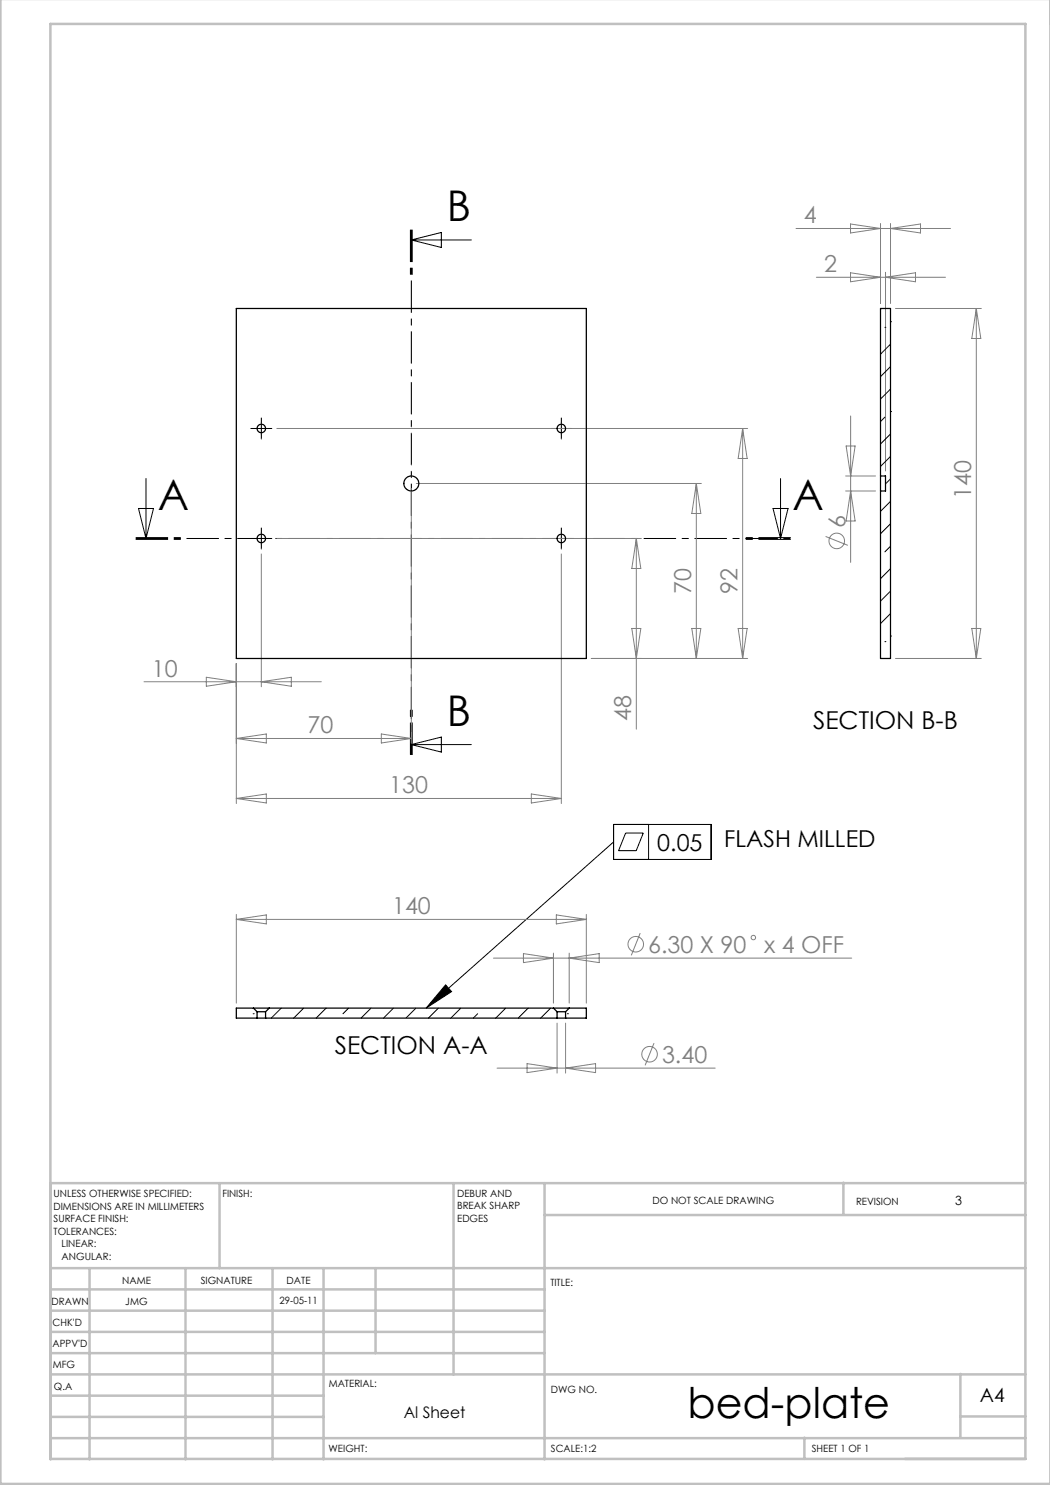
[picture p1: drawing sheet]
<svg xmlns="http://www.w3.org/2000/svg" width="210mm" height="297mm" viewBox="0 0 210 297" stroke-linecap="round" stroke-linejoin="round" font-family="sans-serif">
<g fill="none" stroke="#808080" stroke-width=".2">
<path d="M159.2 45.7h30.9M163.3 55.5h25.8M170.1 44.8l6 .9-6 .9zM170.1 54.6l6 .9-6 .9zM176.1 44.7v16M177.1 54.5v39.7M177.1 55.5l6-.9v1.8zM178.1 44.7v16M178.1 45.7l6-.9v1.8zM179.1 61.7h17.2M195.3 61.7v70M195.3 61.7l.9 6h-1.8z"/>
<path d="M55.4 85.7h94.1M82.3 97.7v51M83.3 96.7h57M139.3 96.7v35M139.3 96.7l.9 6h-1.8zM148.5 85.7v46M148.5 85.7l.9 6h-1.8zM169.1 95.2h6M169.1 98.2h6M169.2 89.2h1.8l-.9 6zM170.1 83.2v29.3M170.1 98.2l.9 6h-1.8z"/>
<path d="M52.3 110.8v26.6M55.4 107.7h72.9M112.3 110.8v49.9M127.3 107.7v38.1M127.3 107.7l.9 6h-1.8zM165.1 107.3l4.5 1.8M28.8 136.4h35.5M41.3 135.5l6 .9-6 .9zM47.3 132.7v28M52.3 136.4l6-.9v1.8zM118.3 131.7h31.2M126.4 125.7h1.8l-.9 6z"/>
<path d="M138.4 125.7h1.8l-.9 6zM147.6 125.7h1.8l-.9 6zM179.1 131.7h17.2M194.4 125.7h1.8l-.9 6zM47.3 159.7h65M47.3 159.7l6-.9v1.8zM47.3 147.7l6-.9v1.8zM47.3 147.7h35M76.3 146.8l6 .9-6 .9zM106.3 158.8l6 .9-6 .9zM47.3 182.9v17.7M47.3 183.9l6-.9v1.8z"/>
<path d="M47.3 183.9h70M98.7 191.6h71.6M104.7 190.7l6 .9-6 .9zM110.7 190.6v10M111.3 183l6 .9-6 .9zM113.8 190.6v10M113.8 191.6l6-.9v1.8zM117.3 182.9v17.7M128 186.6l-1.7 4.5M99.4 213.6h43.6M105.4 212.7l6 .9-6 .9zM111.4 204.6v10"/>
<path d="M113.1 204.6v10M113.1 213.6l6-.9v1.8zM130.8 208.6l-1.8 4.5"/>
<circle cx="167.3" cy="108.2" r="1.56"/>
<circle cx="127.2" cy="188.8" r="1.56"/>
<circle cx="150.7" cy="187.5" r=".44"/>
<circle cx="129.9" cy="210.8" r="1.56"/>
</g>
<g fill="none" stroke="#000" stroke-width=".2">
<path d="M82.3 48h12M82.3 48l6-1.5v3zM176.3 61.7l-.2 .2M177 65.5h.1M178.1 64.3h.1M178.1 68.8l-2 2M178.1 77.8l-2 2M178.1 73.3l-2 2M29.2 95.7v12M51 85.7h2.5M52.3 84.4v2.5M111 85.7h2.5"/>
<path d="M112.3 84.4v2.5M156.1 95.7v12M177 83.4l-.9 .9M178.1 82.3h.1M178.1 86.8l-2 2M178.1 95.8l-1 1M178.1 91.3l-2 2M27.7 101.7h3l-1.5 6zM51 107.7h2.5M52.3 106.4v2.5M111 107.7h2.5M112.3 106.4v2.5"/>
<path d="M154.6 101.7h3l-1.5 6zM178.1 104.8l-2 2M178.1 113.7l-2 2M178.1 100.3l-2 2M178.1 109.2l-1.1 1.2M178.1 118.2l-2 2M177 128.3h.1M178.1 127.2h.1M178.1 122.7l-2 2M82.3 148.9l6-1.5v3zM82.3 148.9h12M122.7 164.9h19.6v7h-19.6z"/>
<path d="M122.7 168.4l-37.5 33.2M125.1 166.6h3.6l-1.5 3.5h-3.5zM129.7 164.9v7M89.1 197l1.2 1.3-5.1 3.3zM50.6 202.7h.1M56.2 201.6l-2 2M60.7 201.6l-2 2M65.2 201.6l-2 2M69.7 201.6l-1.1 1.1M74.2 201.6l-2 2M78.7 201.6l-2 2M83.2 201.6l-2 2"/>
<path d="M87.7 201.6l-2 2M92.2 201.6l-2 2M95.5 202.7l-.8 .9M101.1 201.6l-2 2M105.6 201.6l-2 2M110.1 201.6l-2 2M113.5 202.7h.1M117.3 203.5l-.2 .1"/>
</g>
<g fill="none" stroke="#000" stroke-width=".2" stroke-dasharray="15.2 1.3 1.3 1.3">
<path d="M51 85.7h-.8M52.3 84.4v-.8M52.3 86.9v.9M53.5 85.7h.9M111 85.7h-.8M112.3 84.4v-.8M112.3 86.9v.9M113.5 85.7h.9M51 107.7h-.8M52.3 106.4v-.8M52.3 108.9v.9M53.5 107.7h.9"/>
<path d="M111 107.7h-.8M112.3 106.4v-.8M112.3 108.9v.9M113.5 107.7h.9"/>
</g>
<path d="M82.1 46v10M82.3 46v104.9M82.4 46v10M27.2 107.7h130.9M27.2 107.9h10M27.2 107.5h10M158.1 107.9h-10M158.1 107.5h-10M82.1 150.9v-10M82.4 150.9v-10" fill="none" stroke="#000" stroke-width=".2" stroke-dasharray="6.3 1.3 1.3 1.3"/>
<g fill="none" stroke="#c0c0c0" stroke-width=".5">
<path d="M.1 -.1v296.9h210M10.1 236.6h195M43.9 236.6v17M90.7 236.6v38.3M108.9 236.6v55.3M168.7 236.5v6.4M10.1 257.9h98.8M10.1 253.6h195M17.9 253.6v38.3M37.1 253.6v38.3M54.5 253.6v38.3M64.7 253.6v38.3"/>
<path d="M75.1 253.6v17M108.9 243h96.2M10.1 270.6h98.8M10.1 266.4h98.8M10.1 262.1h98.8M10.1 279.1h54.6M10.1 274.9h195M192.1 274.8v12.7M10.1 291.8h195v-287h-195v287.1M10.1 283.4h54.6M10.1 287.6h195M160.9 287.5v4.3"/>
<path d="M192.1 283.3h13"/>
</g>
<path d="M89.1 197l1.2 1.3-5.1 3.3z" fill="#000"/>
<g fill="none" stroke="#000" stroke-width=".25">
<path d="M47.3 61.7h70v70h-70zM176.1 95.2v3M176.1 95.2v-33.5h2v70h-2v-33.5M176.1 95.2h1v3h-1M50.7 201.6h3.1M50.7 201.6h-3.4v2h4.1M50.7 201.6l.7 .7M51.4 202.3h1.7M51.4 203.6h1.7M51.4 202.3v1.3M53.1 203.6h58.3M53.1 202.3v1.3"/>
<path d="M53.8 201.6h56.9M53.8 201.6l-.7 .7M110.7 201.6h3.1M110.7 201.6l.7 .7M111.4 202.3h1.7M111.4 203.6h1.7M111.4 202.3v1.3M113.1 202.3v1.3M113.8 201.6h3.5v2h-4.2M113.8 201.6l-.7 .7"/>
<circle cx="52.3" cy="85.7" r=".85"/>
<circle cx="82.3" cy="96.7" r="1.5"/>
<circle cx="112.3" cy="85.7" r=".85"/>
<circle cx="52.3" cy="107.7" r=".85"/>
<circle cx="112.3" cy="107.7" r=".85"/>
</g>
<g font-size="8.5">
<text x="89.4" y="44.2">B</text>
<text x="31.6" y="102">A</text>
<text x="158.5" y="102">A</text>
<text x="89.4" y="145.1">B</text>
<text x="137.5" y="283.5">bed-plate</text>
</g>
<g font-size="4.9">
<text x="162.6" y="145.7">SECTION B-B</text>
<text x="67" y="210.9">SECTION A-A</text>
</g>
<g font-size="4.7" fill="#808080">
<text x="160.8" y="44.7">4</text>
<text x="164.9" y="54.4">2</text>
<text x="194.2" y="99.7" transform="rotate(-90 194.2 99.7)">140</text>
<text x="169.1" y="105.7" transform="rotate(-90 169.1 105.7)">6</text>
<text x="138.2" y="118.7" transform="rotate(-90 138.2 118.7)">70</text>
<text x="147.5" y="118.7" transform="rotate(-90 147.5 118.7)">92</text>
<text x="30.4" y="135.3">10</text>
<text x="61.5" y="146.7">70</text>
<text x="126.3" y="144.2" transform="rotate(-90 126.3 144.2)">48</text>
<text x="77.9" y="158.7">130</text>
<text x="78.4" y="182.9">140</text>
<text x="129.6" y="190.6">6.30 X 90</text>
<text x="152.8" y="190.6">x 4 OFF</text>
<text x="132.4" y="212.6">3.40</text>
</g>
<g font-size="4.7">
<text x="131.5" y="170.2">0.05</text>
<text x="144.8" y="169.5">FLASH MILLED</text>
</g>
<text font-size="3.9" x="196" y="280.4">A4</text>
<text font-size="3.2" x="80.8" y="283.6">Al Sheet</text>
<text font-size="2.5" x="191.1" y="240.9">3</text>
<g font-size="2">
<text x="10.7" y="239.5">UNLESS OTHERWISE SPECIFIED:</text>
<text x="44.5" y="239.5">FINISH:</text>
<text x="91.4" y="239.4">DEBUR AND</text>
<text x="10.7" y="242">DIMENSIONS ARE IN MILLIMETERS</text>
<text x="10.7" y="244.5">SURFACE FINISH:</text>
<text x="91.4" y="241.9">BREAK SHARP</text>
<text x="91.4" y="244.4">EDGES</text>
<text x="130.5" y="240.8">DO NOT SCALE DRAWING</text>
<text x="171.2" y="241">REVISION</text>
<text x="10.7" y="247">TOLERANCES:</text>
<text x="12.3" y="249.5">LINEAR:</text>
<text x="12.3" y="252">ANGULAR:</text>
<text x="24.4" y="256.9">NAME</text>
<text x="40.1" y="256.8">SIGNATURE</text>
<text x="57.3" y="256.8">DATE</text>
<text x="110.1" y="257.1">TITLE:</text>
<text x="10.3" y="260.9">DRAWN</text>
<text x="25.1" y="261">JMG</text>
<text x="55.9" y="260.8">29-05-11</text>
<text x="10.5" y="269.3">APPV'D</text>
<text x="10.5" y="265.2">CHK'D</text>
<text x="10.6" y="273.6">MFG</text>
<text x="10.8" y="278">Q.A</text>
<text x="65.8" y="277.4">MATERIAL:</text>
<text x="110.2" y="278.5">DWG NO.</text>
<text x="65.7" y="290.4">WEIGHT:</text>
<text x="110.2" y="290.5">SCALE:1:2</text>
<text x="162.4" y="290.4">SHEET 1 OF 1</text>
</g>
</svg>
